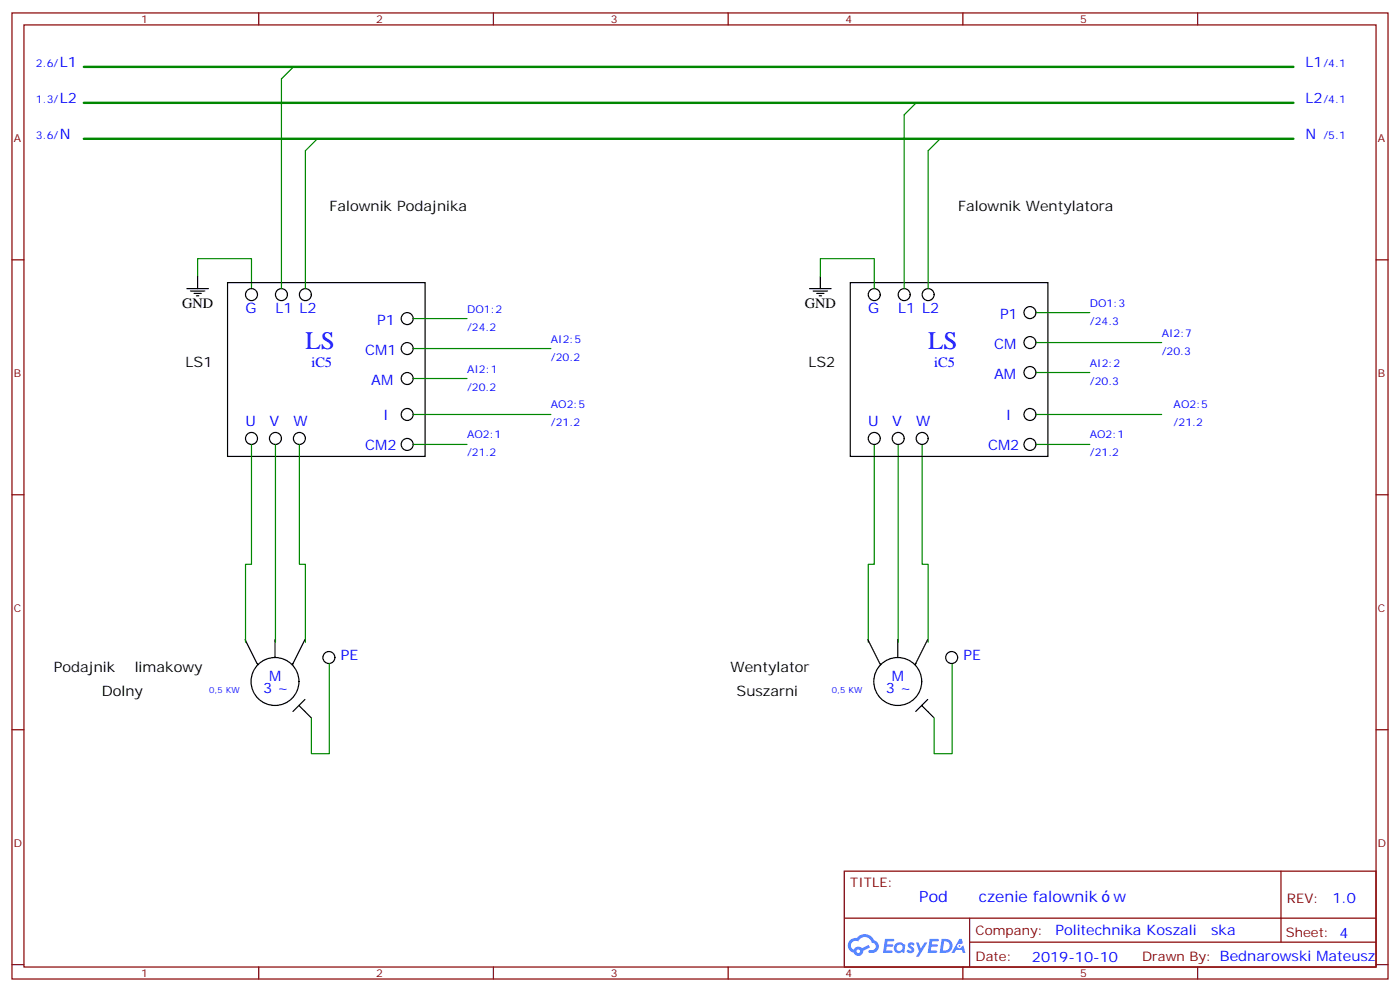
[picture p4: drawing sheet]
<svg xmlns="http://www.w3.org/2000/svg" width="412mm" height="292mm" viewBox="0 0 412 292" stroke-linecap="round" stroke-linejoin="round" font-family="sans-serif">
<g fill="none" stroke="#870000" stroke-width=".35">
<path d="M3.5 3.8h405.4v284.3h-405.4zM7.1 7.3h398.2v277.3h-398.2zM76.2 3.8v3.5M145.3 3.8v3.5M214.5 3.8v3.5M283.6 3.8v3.5M352.8 3.8v3.5M3.5 76.5h3.6M405.3 76.5h3.6M3.5 145.6h3.6M405.3 145.6h3.6M3.5 214.8h3.6"/>
<path d="M405.3 214.8h3.6M248.7 256.4h156.6v28.2h-156.6zM377.3 256.4v20.9M248.7 270.2h156.5M285.6 277.3h119.6M285.6 270.2v14.2M3.5 283.9h3.6M76.2 284.6v3.5M145.3 284.6v3.5M214.5 284.6v3.5M283.6 284.6v3.5M352.8 284.6v3.5"/>
<path d="M405.3 283.9h3.6"/>
</g>
<g fill="#5487ff">
<path d="M267.7 277.6a1.22 1.22 0 0 1 1.7 .2l-.4 .6a.47 .47 0 0 0-.3-.4 .47 .47 0 0 0-.5 .2l.1 .2a1.14 1.14 0 0 1 .8 1.8 1.14 1.14 0 0 1-1.9 0l-.2-.2 .5-.6 .7 .5a.29 .29 0 0 0 .3-.3 .29 .29 0 0 0-.2-.3 1.04 1.04 0 0 1-.6-1.7z"/>
<path d="M260.7 276.3h2.4l.3 .2-.2 .5-1.8 .1-.1 .8h1.5l.3 .4-.3 .4h-1.6l-.2 1.1h1.7l.2 .3-.2 .3-2.6 .1z"/>
<path d="M273.8 276.3h2.4l.3 .2-.1 .5-1.8 .1-.2 .8h1.6l.3 .4-.4 .4h-1.6l-.1 1.1h1.7l.2 .3-.2 .3-2.6 .1z"/>
<path d="M282.6 276.3h.7l.3 1.3-.6 .3a.69 .69 0 0 0-1 .3 .69 .69 0 0 0 .4 .9 .69 .69 0 0 0 .9-.6l.5-.2 .6 2.2h-.8l-.2-.9h-1.8l-.5 .9h-.8z"/>
<path d="M269.8 277.4h.8l.6 1.8 1.1-1.8h.9l-2.6 4.2h-.8l.9-1.5z"/>
<path d="M277.4 276.3l-.6 4.2h1.3a2.11 2.11 0 0 0 2.5-2.1 2.11 2.11 0 0 0-2.5-2.1zM278.1 277.1a1.39 1.39 0 0 1 1.7 1.4 1.39 1.39 0 0 1-1.8 1.3h-.3z"/>
<path d="M263.7 277.9a1.54 1.54 0 0 0-.1 2.2 1.54 1.54 0 0 0 2.2 .1l.6 .3 .3-2.3-.2-.3h-.4a1.49 1.49 0 0 0-2.4 0zM264 278.9a.94 .94 0 0 1 1.8 0 .94 .94 0 0 1-1.8 0z"/>
<path d="M250.4 276.7a2.18 2.18 0 0 0 1.1 3.7 1.44 1.44 0 0 0 1.6 .9 1.44 1.44 0 0 0 1.2-1.4l2-1.1-.5-.7-1.9 1a1.47 1.47 0 0 0-2.4 .4 1.39 1.39 0 0 1-.7-1.9 1.39 1.39 0 0 1 2-.5 2.12 2.12 0 0 1 2.2-1.3 2.12 2.12 0 0 1 1.9 1.7 1.14 1.14 0 0 1 1.1 1.4 1.14 1.14 0 0 1-1.7 .7 .43 .43 0 0 0-.5 .4 .43 .43 0 0 0 .4 .5 1.98 1.98 0 0 0 2.5-1.2 1.98 1.98 0 0 0-1.2-2.6 3.1 3.1 0 0 0-5.3-.6l-.9 .1zM252.3 280a.55 .55 0 0 1 1.1 0 .55 .55 0 0 1-1.1 0z"/>
<circle cx="282.6" cy="278.4" r=".26"/>
</g>
<g fill="none" stroke="#008700" stroke-width=".35">
<path d="M86.4 19.7l-3.5 3.5v61.7M269.9 30.3l-3.6 3.5v51.1M93.5 40.9l-3.5 3.5v40.5M276.9 40.9l-3.5 3.5v40.5M58.2 81.4v-5.3h15.9v8.8M121.7 93.8h15.9M241.7 81.4v-5.3h15.8v8.8M305.2 92h15.8M121.7 111.4h15.9M121.7 102.6h40.6M305.2 100.8h37M305.2 109.6h15.8"/>
<path d="M74.1 130.8v35.3h-1.8v22.9M81.1 130.8v58.2M88.2 130.8v35.3h1.8v22.9M121.7 122h40.6M121.7 130.8h15.9M257.5 130.8v35.3h-1.7v22.9M264.6 130.8v58.2M271.6 130.8v35.3h1.8v22.9M305.2 122h37M305.2 130.8h15.8M97 195.4v26.4h-5.3v-10.6M280.5 195.4v26.4h-5.3v-10.6"/>
</g>
<g fill="none" stroke="#000" stroke-width=".35">
<path d="M55 84.9h6.4M56.1 85.7h4.2M57.1 86.4h2.2M57.9 87.1h.7M58.2 81.4v3.5M67 83.2h58.2v51.1h-58.2zM238.5 84.9h6.3M239.5 85.7h4.3M240.6 86.4h2.1M241.3 87.1h.7M241.7 81.4v3.5M250.5 83.2h58.2v51.1h-58.2z"/>
<path d="M72.2 188.2l3.5 7.1M75.8 195.3l.2 .4M81 188.2v5.3M86.3 195.3l-.1 .2M89.8 188.2l-3.5 7.1M255.6 188.2l3.6 7.1M259.2 195.3l.2 .4M264.5 188.2v5.3M269.7 195.3l-.1 .2M269.8 195.3l-.2 .2M273.3 188.2l-3.6 7.1M88.1 207.6l-1.8 1.8"/>
<path d="M89.8 205.9l-1.7 1.7 3.5 3.6M271.5 207.6l-1.8 1.8M273.3 205.9l-1.8 1.7 3.5 3.6"/>
<circle cx="74.1" cy="86.7" r="1.76"/>
<circle cx="82.9" cy="86.7" r="1.76"/>
<circle cx="90" cy="86.7" r="1.76"/>
<circle cx="119.9" cy="93.8" r="1.76"/>
<circle cx="257.5" cy="86.7" r="1.76"/>
<circle cx="266.3" cy="86.7" r="1.76"/>
<circle cx="273.4" cy="86.7" r="1.76"/>
<circle cx="303.4" cy="92" r="1.76"/>
<circle cx="119.9" cy="102.6" r="1.76"/>
<circle cx="119.9" cy="111.4" r="1.76"/>
<circle cx="303.4" cy="100.8" r="1.76"/>
<circle cx="303.4" cy="109.6" r="1.76"/>
<circle cx="74.1" cy="129" r="1.76"/>
<circle cx="81.1" cy="129" r="1.76"/>
<circle cx="88.2" cy="129" r="1.76"/>
<circle cx="119.9" cy="130.8" r="1.76"/>
<circle cx="119.9" cy="122" r="1.76"/>
<circle cx="257.5" cy="129" r="1.76"/>
<circle cx="264.6" cy="129" r="1.76"/>
<circle cx="271.6" cy="129" r="1.76"/>
<circle cx="303.4" cy="130.8" r="1.76"/>
<circle cx="303.4" cy="122" r="1.76"/>
<circle cx="96.9" cy="193.5" r="1.76"/>
<circle cx="280.3" cy="193.5" r="1.76"/>
<circle cx="81" cy="200.6" r="7.1"/>
<circle cx="264.5" cy="200.6" r="7.1"/>
</g>
<path d="M24.7 19.7h356.3M24.7 30.3h356.3M24.7 40.9h356.3" fill="none" stroke="#008700" stroke-width=".71"/>
<g font-size="7.4" fill="#00f">
<text x="90" y="102.6">LS</text>
<text x="273.4" y="102.6">LS</text>
</g>
<g font-size="4.6" fill="#00f">
<text x="270.8" y="265.4">PodᐡԀczenie falownik</text>
<text x="328" y="265.4">w</text>
</g>
<g font-size="4.2" fill="#00f">
<text x="17.6" y="19.7">L1</text>
<text x="384.5" y="19.7">L1</text>
<text x="17.6" y="30.3">L2</text>
<text x="384.5" y="30.3">L2</text>
<text x="17.6" y="40.9">N</text>
<text x="384.5" y="40.9">N</text>
<text x="72.3" y="92">G</text>
<text x="81.1" y="92">L1 L2</text>
<text x="111.1" y="95.5">P1</text>
<text x="255.8" y="92">G</text>
<text x="264.6" y="92">L1 L2</text>
<text x="294.6" y="93.8">P1</text>
<text x="91.7" y="107.9">iC5</text>
<text x="107.6" y="104.4">CM1</text>
<text x="275.2" y="107.9">iC5</text>
<text x="292.8" y="102.6">CM</text>
<text x="109.4" y="113.2">AM</text>
<text x="292.8" y="111.4">AM</text>
<text x="72.3" y="125.5">U</text>
<text x="79.4" y="125.5">V</text>
<text x="86.4" y="125.5">W</text>
<text x="112.9" y="123.8">I</text>
<text x="255.8" y="125.5">U</text>
<text x="262.8" y="125.5">V</text>
<text x="269.9" y="125.5">W</text>
<text x="296.3" y="123.8">I</text>
<text x="107.6" y="132.6">CM2</text>
<text x="291" y="132.6">CM2</text>
<text x="100.4" y="194.2">PE</text>
<text x="283.9" y="194.2">PE</text>
<text x="79.2" y="200.6">M</text>
<text x="262.7" y="200.6">M</text>
<text x="77.5" y="204.1">3 ~</text>
<text x="260.9" y="204.1">3 ~</text>
<text x="392.5" y="265.7">1.0</text>
<text x="310.9" y="275.2">Politechnika Koszali</text>
<text x="356.8" y="275.2">ska</text>
<text x="304" y="283">2019-10-10</text>
</g>
<g font-size="4.2">
<text x="97" y="62">Falownik Podajnika</text>
<text x="282.2" y="62">Falownik Wentylatora</text>
<text x="53.6" y="90.6">GND</text>
<text x="237.1" y="90.6">GND</text>
<text x="54.7" y="107.9">LS1</text>
<text x="238.1" y="107.9">LS2</text>
<text x="15.9" y="197.8">Podajnik</text>
<text x="39.7" y="197.8">limakowy</text>
<text x="215.2" y="197.8">Wentylator</text>
<text x="30" y="204.9">Dolny</text>
<text x="217" y="204.9">Suszarni</text>
</g>
<g font-size="3.9" fill="#800">
<text x="250.5" y="261">TITLE:</text>
<text x="379.1" y="265.7">REV:</text>
<text x="287.4" y="275.2">Company:</text>
<text x="378.7" y="275.8">Sheet: 4</text>
<text x="287.4" y="282.9">Date:</text>
<text x="336.4" y="282.9">Drawn By: Bednarowski Mateusz</text>
</g>
<g font-size="3.2" fill="#800">
<text x="41.6" y="6.8">1</text>
<text x="110.8" y="6.8">2</text>
<text x="179.9" y="6.8">3</text>
<text x="249.1" y="6.8">4</text>
<text x="318.2" y="6.8">5</text>
<text x="4.1" y="41.9">A</text>
<text x="405.9" y="41.9">A</text>
<text x="4.1" y="111.1">B</text>
<text x="405.9" y="111.1">B</text>
<text x="4.1" y="180.2">C</text>
<text x="405.9" y="180.2">C</text>
<text x="4.1" y="249.3">D</text>
<text x="405.9" y="249.3">D</text>
<text x="41.6" y="287.6">1</text>
<text x="110.8" y="287.6">2</text>
<text x="179.9" y="287.6">3</text>
<text x="249.1" y="287.6">4</text>
<text x="318.2" y="287.6">5</text>
</g>
<g font-size="3.2" fill="#00f">
<text x="10.6" y="19.7">2.6/</text>
<text x="389.8" y="19.7">/4.1</text>
<text x="10.6" y="30.3">1.3/</text>
<text x="389.8" y="30.3">/4.1</text>
<text x="10.6" y="40.9">3.6/</text>
<text x="389.8" y="40.9">/5.1</text>
<text x="137.6" y="92">DO1:2</text>
<text x="321" y="95.5">/24.3</text>
<text x="321" y="90.2">DO1:3</text>
<text x="137.6" y="97.3">/24.2</text>
<text x="162.3" y="100.8">AI2:5</text>
<text x="342.2" y="99.1">AI2:7</text>
<text x="162.3" y="106.1">/20.2</text>
<text x="321" y="107.9">AI2:2</text>
<text x="342.2" y="104.4">/20.3</text>
<text x="137.6" y="109.6">AI2:1</text>
<text x="321" y="113.2">/20.3</text>
<text x="137.6" y="114.9">/20.2</text>
<text x="162.3" y="125.5">/21.2</text>
<text x="162.3" y="120.2">AO2:5</text>
<text x="345.7" y="120.2">AO2:5</text>
<text x="345.7" y="125.5">/21.2</text>
<text x="137.6" y="129">AO2:1</text>
<text x="321" y="129">AO2:1</text>
<text x="137.6" y="134.3">/21.2</text>
<text x="321" y="134.3">/21.2</text>
</g>
<g font-size="2.5" fill="#00f">
<text x="61.6" y="204.1">0,5 KW</text>
<text x="245.1" y="204.1">0,5 KW</text>
</g>
</svg>
